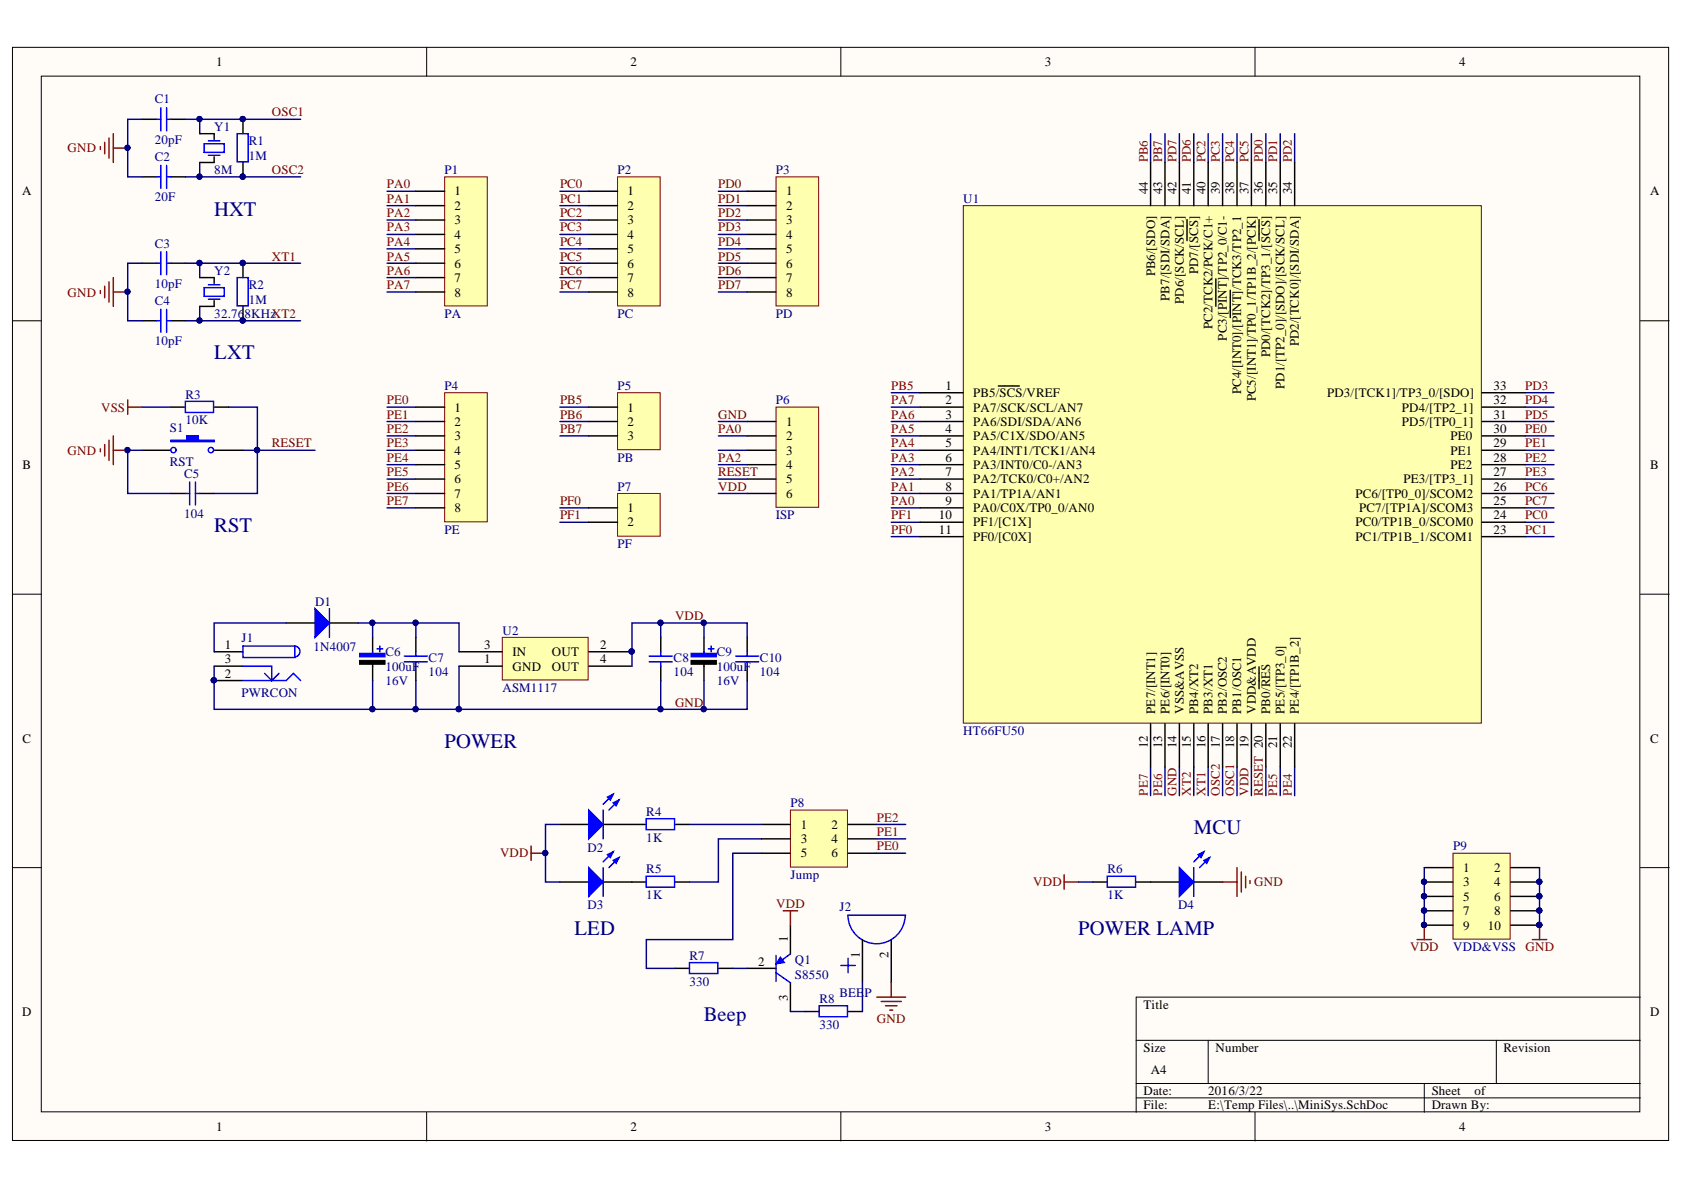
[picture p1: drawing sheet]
# Altium project PCB_One.PrjPCB
1 sheet, 39 parts. Net scope: global (net labels, ports and power ports of the same name join across sheets).
Board file: MiniSys.PcbDoc

## Sheet MiniSys.SchDoc
size A4

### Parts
C1  value 20pF  [C-RAD-0805]  (hidden comment: Cap)
C2  value 20F  [C-RAD-0805]  (hidden comment: Cap)
C3  value 10pF  [C-RAD-0805]  (hidden comment: Cap)
C4  value 10pF  [C-RAD-0805]  (hidden comment: Cap)
C5  value 104  [C-RAD-0805]  (hidden comment: Cap)
C6  value 100uF  Vol: 16V  [RB.1/.2]  (hidden comment: Cap Pol)
C7  value 104  [C-RAD-0805]  (hidden comment: Cap)
C8  value 104  [C-RAD-0805]  (hidden comment: Cap)
C9  value 100uF  Vol: 16V  [RB.1/.2]  (hidden comment: Cap Pol)
C10  value 104  [C-RAD-0805]  (hidden comment: Cap)
D1  Type: 1N4007  [DIODE-AXL]  (hidden comment: Diode)
D2  LED0  [LED_0805]  (value not drawn)
D3  LED0  [LED_0805]  (value not drawn)
D4  LED0  [LED_0805]  (value not drawn)
J1  PWRCON  [DC-005]
J2  BEEP  [Beep]
P1  PA  [HDR1X8]
P2  PC  [HDR1X8]
P3  PD  [HDR1X8]
P4  PE  [HDR1X8]
P5  PB  [HDR3X1_A]
P6  ISP  [HDR1X6]
P7  PF  [HDR2X1_A]
P8  Jump  [HDR2X3]
P9  VDD&VSS  [HDR5X2_A1]
Q1  S8550  [TO-92A]
R1  value 1M  [0805-1]  (hidden comment: Res1)
R2  value 1M  [0805-1]  (hidden comment: Res1)
R3  value 10K  [0805-1]  (hidden comment: Res1)
R4  value 1K  [0805-1]  (hidden comment: Res1)
R5  value 1K  [0805-1]  (hidden comment: Res1)
R6  value 1K  [0805-1]  (hidden comment: Res1)
R7  value 330  [0805-1]  (hidden comment: Res1)
R8  value 330  [0805-1]  (hidden comment: Res1)
S1  RST  [BUTTON]
U1  *
U2  ASM1117  [SOT-223]
Y1  value 8M  [X-HC49U]  (hidden comment: XTAL)
Y2  value 32.768KHz  [X-TC15]  (hidden comment: XTAL)

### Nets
GND: C1.2 C2.2 C3.2 C4.2 C5.1 C6.2 C7.1 C8.1 C9.2 C10.1 D4.2(K) J1.2 J1.3 J2.2 P6.1 P9.2 P9.4 P9.6 P9.8 P9.10 S1.1 U1.14(VSS&AVSS) U2.1(GND)
VDD: C8.2 C9.1 C10.2 D2.1(A) D3.1(A) P6.6 P9.1 P9.3 P9.5 P9.7 P9.9 Q1.1(E) R3.1 R6.1 U1.19(VDD&AVDD) U2.2(OUT) U2.4(OUT)
OSC1: C1.1 R1.1 U1.18(PB1/OSC1) Y1.1(OSC1)
OSC2: C2.1 R1.2 U1.17(PB2/OSC2) Y1.2(OSC2)
PA0: P1.1 P6.2 U1.9(PA0/C0X/TP0_0/AN0)
PA1: P1.2 U1.8(PA1/TP1A/AN1)
PA2: P1.3 P6.4 U1.7(PA2/TCK0/C0+/AN2)
PA3: P1.4 U1.6(PA3/INT0/C0-/AN3)
PA4: P1.5 U1.5(PA4/INT1/TCK1/AN4)
PA5: P1.6 U1.4(PA5/C1X/SDO/AN5)
PA6: P1.7 U1.3(PA6/SDI/SDA/AN6)
PA7: P1.8 U1.2(PA7/SCK/SCL/AN7)
PB5: P5.1 U1.1(PB5/~{SCS}/VREF)
PB6: P5.2 U1.44(PB6/[SDO])
PB7: P5.3 U1.43(PB7/[SDI/SDA])
PC0: P2.1 U1.24(PC0/TP1B_0/SCOM0)
PC1: P2.2 U1.23(PC1/TP1B_1/SCOM1)
PC2: P2.3 U1.40(PC2/TCK2/PCK/C1+)
PC3: P2.4 U1.39(PC3/[~{PINT}]/TP2_0/C1-)
PC4: P2.5 U1.38(PC4/[INT0]/[~{PINT}]/TCK3/TP2_1)
PC5: P2.6 U1.37(PC5/[INT1]/TP0_1/TP1B_2/[PCK])
PC6: P2.7 U1.26(PC6/[TP0_0]/SCOM2)
PC7: P2.8 U1.25(PC7/[TP1A]/SCOM3)
PD0: P3.1 U1.36(PD0/[TCK2]/TP3_1/[~{SCS}])
PD1: P3.2 U1.35(PD1/[TP2_0]/[SDO]/[SCK/SCL])
PD2: P3.3 U1.34(PD2/[TCK0]/[SDI/SDA])
PD3: P3.4 U1.33(PD3/[TCK1]/TP3_0/[SDO])
PD4: P3.5 U1.32(PD4/[TP2_1])
PD5: P3.6 U1.31(PD5/[TP0_1])
PD6: P3.7 U1.41(PD7/[~{SCS}])
PD7: P3.8 U1.42(PD6/[SCK/SCL])
PE0: P4.1 P8.6 U1.30(PE0)
PE1: P4.2 P8.4 U1.29(PE1)
PE2: P4.3 P8.2 U1.28(PE2)
PE3: P4.4 U1.27(PE3/[TP3_1])
PE4: P4.5 U1.22(PE4/[TP1B_2])
PE5: P4.6 U1.21(PE5/[TP3_0])
PE6: P4.7 U1.13(PE6/[INT0])
PE7: P4.8 U1.12(PE7/[INT1])
PF0: P7.1 U1.11(PF0/[C0X])
PF1: P7.2 U1.10(PF1/[C1X])
RESET: C5.2 P6.5 R3.2 S1.2 U1.20(PB0/~{RES})
XT1: C3.1 R2.1 U1.16(PB3/XT1) Y2.1(OSC1)
XT2: C4.1 R2.2 U1.15(PB4/XT2) Y2.2(OSC2)
NetC6_1: C6.1 C7.2 D1.2(K) U2.3(IN)
NetD1_1: D1.1(A) J1.1
NetD2_2: D2.2(K) R4.1
NetD3_2: D3.2(K) R5.1
NetD4_1: D4.1(A) R6.2
NetJ2_1: J2.1 R8.1
NetP8_1: P8.1 R4.2
NetP8_3: P8.3 R5.2
NetP8_5: P8.5 R7.1
NetQ1_2: Q1.2(B) R7.2
NetQ1_3: Q1.3(C) R8.2

Not connected (* = marked no-connect by the designer): P6 3

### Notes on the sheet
- HXT
- LXT
- (near C5) RST
- POWER
- (near D4) MCU
- LED
- POWER LAMP
- Beep
